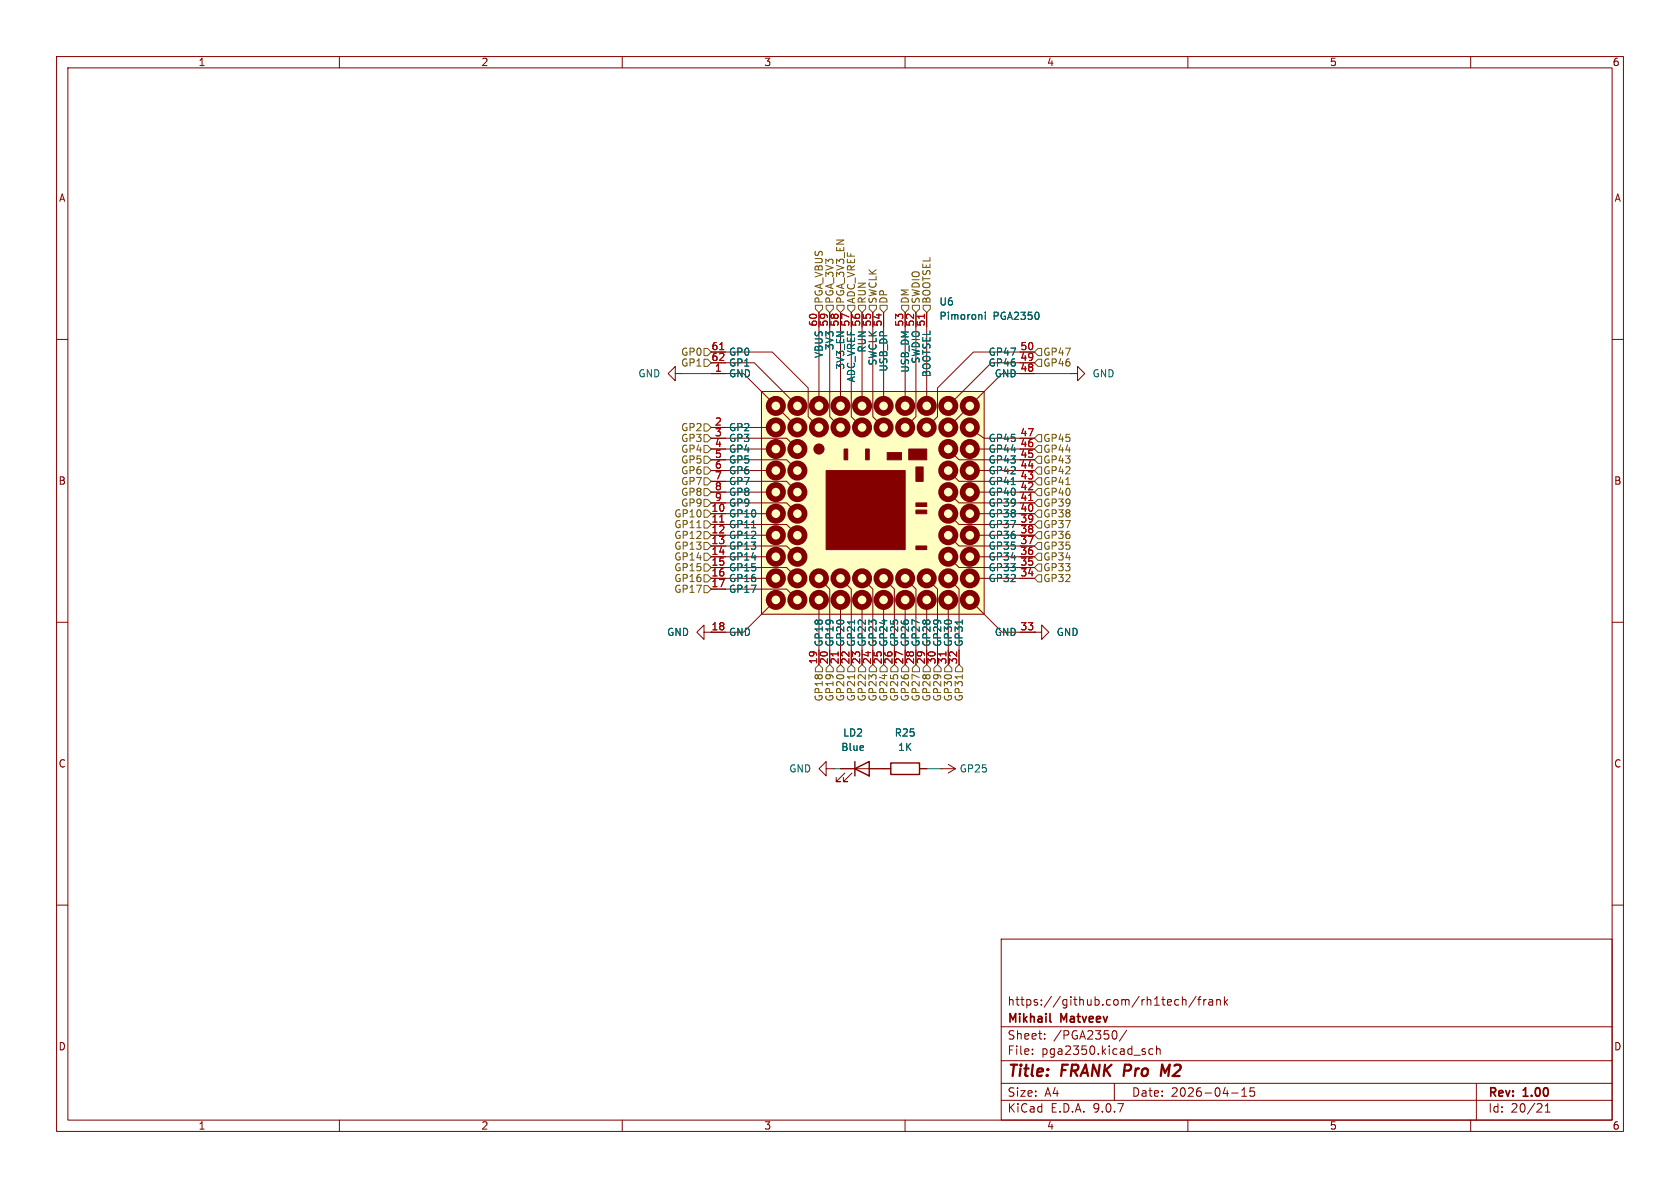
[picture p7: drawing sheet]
(kicad_sch
 (version 20250114)
 (generator "eeschema")
 (generator_version "9.0")
 (paper "A4")
 (title_block
  (title "${NAME} ${MODEL}")
  (date "${DATE}")
  (rev "${VERSION}")
  (company "Mikhail Matveev")
  (comment 1 "https://github.com/rh1tech/frank"))
 (lib_symbols
  (symbol "Device:LED"
   (pin_numbers (hide yes))
   (pin_names
    (offset 1.016) (hide yes)) (exclude_from_sim no) (in_bom yes) (on_board yes)
   (property "Reference" "D" (at 0 2.54 0) (effects (font (size 1.27 1.27))))
   (property "Value" "LED" (at 0 -2.54 0) (effects (font (size 1.27 1.27))))
   (property "Footprint" "" (at 0 0 0) (effects (font (size 1.27 1.27)) (hide yes)))
   (property "Datasheet" "~" (at 0 0 0) (effects (font (size 1.27 1.27)) (hide yes)))
   (property "Description" "Light emitting diode" (at 0 0 0) (effects (font (size 1.27 1.27)) (hide yes)))
   (property "Sim.Pins" "1=K 2=A" (at 0 0 0) (effects (font (size 1.27 1.27)) (hide yes)))
   (symbol "LED_0_1"
    (polyline (pts (xy -3.048 -0.762) (xy -4.572 -2.286) (xy -3.81 -2.286) (xy -4.572 -2.286) (xy -4.572 -1.524)) (stroke (width 0) (type default)) (fill (type none)))
    (polyline (pts (xy -1.778 -0.762) (xy -3.302 -2.286) (xy -2.54 -2.286) (xy -3.302 -2.286) (xy -3.302 -1.524)) (stroke (width 0) (type default)) (fill (type none)))
    (polyline (pts (xy -1.27 0) (xy 1.27 0)) (stroke (width 0) (type default)) (fill (type none)))
    (polyline (pts (xy -1.27 -1.27) (xy -1.27 1.27)) (stroke (width 0.254) (type default)) (fill (type none)))
    (polyline (pts (xy 1.27 -1.27) (xy 1.27 1.27) (xy -1.27 0) (xy 1.27 -1.27)) (stroke (width 0.254) (type default)) (fill (type none))))
   (symbol "LED_1_1"
    (pin passive line (at -3.81 0 0) (length 2.54) (name "K" (effects (font (size 1.27 1.27)))) (number "1" (effects (font (size 1.27 1.27)))))
    (pin passive line (at 3.81 0 180) (length 2.54) (name "A" (effects (font (size 1.27 1.27)))) (number "2" (effects (font (size 1.27 1.27))))))
   (embedded_fonts no))
  (symbol "Device:R"
   (pin_numbers (hide yes))
   (pin_names
    (offset 0)) (exclude_from_sim no) (in_bom yes) (on_board yes)
   (property "Reference" "R" (at 2.032 0 90) (effects (font (size 1.27 1.27))))
   (property "Value" "R" (at 0 0 90) (effects (font (size 1.27 1.27))))
   (property "Footprint" "" (at -1.778 0 90) (effects (font (size 1.27 1.27)) (hide yes)))
   (property "Datasheet" "~" (at 0 0 0) (effects (font (size 1.27 1.27)) (hide yes)))
   (property "Description" "Resistor" (at 0 0 0) (effects (font (size 1.27 1.27)) (hide yes)))
   (symbol "R_0_1"
    (rectangle (start -1.016 -2.54) (end 1.016 2.54) (stroke (width 0.254) (type default)) (fill (type none))))
   (symbol "R_1_1"
    (pin passive line (at 0 3.81 270) (length 1.27) (name "~" (effects (font (size 1.27 1.27)))) (number "1" (effects (font (size 1.27 1.27)))))
    (pin passive line (at 0 -3.81 90) (length 1.27) (name "~" (effects (font (size 1.27 1.27)))) (number "2" (effects (font (size 1.27 1.27))))))
   (embedded_fonts no))
  (symbol "FRANK:PGA2350" (exclude_from_sim no) (in_bom yes) (on_board yes)
   (property "Reference" "U6" (at 40.2433 1.905 0) (effects (font (size 1.27 1.27)) (justify left)))
   (property "Value" "Pimoroni PGA2350" (at 40.2433 -0.635 0) (effects (font (size 1.27 1.27)) (justify left)))
   (property "Footprint" "FRANK:PGA2350" (at 0 0 0) (effects (font (size 1.27 1.27)) (hide yes)))
   (property "Datasheet" "" (at 0 0 0) (effects (font (size 1.27 1.27)) (hide yes)))
   (property "Description" "" (at 0 0 0) (effects (font (size 1.27 1.27)) (hide yes)))
   (symbol "PGA2350_1_1"
    (polyline (pts (xy 2.54 -20.32) (xy 10.16 -20.32)) (stroke (width 0) (type default)) (fill (type none)))
    (polyline (pts (xy 2.54 -22.225) (xy 13.335 -22.225) (xy 14.605 -23.495)) (stroke (width 0) (type default)) (fill (type none)))
    (polyline (pts (xy 2.54 -24.13) (xy 10.16 -24.13)) (stroke (width 0) (type default)) (fill (type none)))
    (polyline (pts (xy 2.54 -26.035) (xy 13.335 -26.035) (xy 14.605 -27.305)) (stroke (width 0) (type default)) (fill (type none)))
    (polyline (pts (xy 2.54 -27.94) (xy 10.16 -27.94)) (stroke (width 0) (type default)) (fill (type none)))
    (polyline (pts (xy 2.54 -29.845) (xy 13.335 -29.845) (xy 14.605 -31.115)) (stroke (width 0) (type default)) (fill (type none)))
    (polyline (pts (xy 2.54 -31.75) (xy 10.16 -31.75)) (stroke (width 0) (type default)) (fill (type none)))
    (polyline (pts (xy 2.54 -33.655) (xy 13.335 -33.655) (xy 14.605 -34.925)) (stroke (width 0) (type default)) (fill (type none)))
    (polyline (pts (xy 2.54 -35.56) (xy 10.16 -35.56)) (stroke (width 0) (type default)) (fill (type none)))
    (polyline (pts (xy 2.54 -37.465) (xy 13.335 -37.465) (xy 14.605 -38.735)) (stroke (width 0) (type default)) (fill (type none)))
    (polyline (pts (xy 2.54 -39.37) (xy 10.16 -39.37)) (stroke (width 0) (type default)) (fill (type none)))
    (polyline (pts (xy 2.54 -41.275) (xy 13.335 -41.275) (xy 14.605 -42.545)) (stroke (width 0) (type default)) (fill (type none)))
    (polyline (pts (xy 2.54 -43.18) (xy 10.16 -43.18)) (stroke (width 0) (type default)) (fill (type none)))
    (polyline (pts (xy 2.54 -45.085) (xy 13.335 -45.085) (xy 14.605 -46.355)) (stroke (width 0) (type default)) (fill (type none)))
    (polyline (pts (xy 2.54 -46.99) (xy 10.16 -46.99)) (stroke (width 0) (type default)) (fill (type none)))
    (polyline (pts (xy 2.54 -48.895) (xy 13.335 -48.895) (xy 14.605 -50.165)) (stroke (width 0) (type default)) (fill (type none)))
    (rectangle (start 8.89 -13.97) (end 48.26 -53.34) (stroke (width 0) (type default)) (fill (type background)))
    (polyline (pts (xy 10.795 -15.875) (xy 5.715 -10.795) (xy 2.54 -10.795)) (stroke (width 0) (type default)) (fill (type none)))
    (polyline (pts (xy 10.795 -51.435) (xy 5.715 -56.515) (xy 2.54 -56.515)) (stroke (width 0) (type default)) (fill (type none)))
    (circle (center 11.43 -16.51) (radius 1.27) (stroke (width 1) (type default)) (fill (type none)))
    (circle (center 11.43 -20.32) (radius 1.27) (stroke (width 1) (type default)) (fill (type none)))
    (circle (center 11.43 -24.13) (radius 1.27) (stroke (width 1) (type default)) (fill (type none)))
    (circle (center 11.43 -27.94) (radius 1.27) (stroke (width 1) (type default)) (fill (type none)))
    (circle (center 11.43 -31.75) (radius 1.27) (stroke (width 1) (type default)) (fill (type none)))
    (circle (center 11.43 -35.56) (radius 1.27) (stroke (width 1) (type default)) (fill (type none)))
    (circle (center 11.43 -39.37) (radius 1.27) (stroke (width 1) (type default)) (fill (type none)))
    (circle (center 11.43 -43.18) (radius 1.27) (stroke (width 1) (type default)) (fill (type none)))
    (circle (center 11.43 -46.99) (radius 1.27) (stroke (width 1) (type default)) (fill (type none)))
    (circle (center 11.43 -50.8) (radius 1.27) (stroke (width 1) (type default)) (fill (type none)))
    (polyline (pts (xy 14.605 -15.875) (xy 7.62 -8.89) (xy 2.54 -8.89)) (stroke (width 0) (type default)) (fill (type none)))
    (polyline (pts (xy 14.605 -19.685) (xy 12.065 -17.145)) (stroke (width 0) (type default)) (fill (type none)))
    (circle (center 15.24 -16.51) (radius 1.27) (stroke (width 1) (type default)) (fill (type none)))
    (circle (center 15.24 -20.32) (radius 1.27) (stroke (width 1) (type default)) (fill (type none)))
    (circle (center 15.24 -24.13) (radius 1.27) (stroke (width 1) (type default)) (fill (type none)))
    (circle (center 15.24 -27.94) (radius 1.27) (stroke (width 1) (type default)) (fill (type none)))
    (circle (center 15.24 -31.75) (radius 1.27) (stroke (width 1) (type default)) (fill (type none)))
    (circle (center 15.24 -35.56) (radius 1.27) (stroke (width 1) (type default)) (fill (type none)))
    (circle (center 15.24 -39.37) (radius 1.27) (stroke (width 1) (type default)) (fill (type none)))
    (circle (center 15.24 -43.18) (radius 1.27) (stroke (width 1) (type default)) (fill (type none)))
    (circle (center 15.24 -46.99) (radius 1.27) (stroke (width 1) (type default)) (fill (type none)))
    (circle (center 15.24 -50.8) (radius 1.27) (stroke (width 1) (type default)) (fill (type none)))
    (polyline (pts (xy 18.415 -19.685) (xy 17.145 -18.415) (xy 17.145 -13.335) (xy 10.795 -6.985) (xy 2.54 -6.985)) (stroke (width 0) (type default)) (fill (type none)))
    (polyline (pts (xy 19.05 -2.54) (xy 19.05 -15.24)) (stroke (width 0) (type default)) (fill (type none)))
    (circle (center 19.05 -16.51) (radius 1.27) (stroke (width 1) (type default)) (fill (type none)))
    (circle (center 19.05 -20.32) (radius 1.27) (stroke (width 1) (type default)) (fill (type none)))
    (circle (center 19.05 -24.13) (radius 0.898) (stroke (width 0) (type default)) (fill (type outline)))
    (circle (center 19.05 -46.99) (radius 1.27) (stroke (width 1) (type default)) (fill (type none)))
    (circle (center 19.05 -50.8) (radius 1.27) (stroke (width 1) (type default)) (fill (type none)))
    (polyline (pts (xy 19.05 -59.69) (xy 19.05 -52.07)) (stroke (width 0) (type default)) (fill (type none)))
    (rectangle (start 20.32 -27.94) (end 34.29 -41.91) (stroke (width 0) (type default)) (fill (type outline)))
    (polyline (pts (xy 20.955 -2.54) (xy 20.955 -18.415) (xy 22.225 -19.685)) (stroke (width 0) (type default)) (fill (type none)))
    (polyline (pts (xy 20.955 -59.69) (xy 20.955 -48.895) (xy 19.685 -47.625)) (stroke (width 0) (type default)) (fill (type none)))
    (polyline (pts (xy 22.86 -2.54) (xy 22.86 -15.24)) (stroke (width 0) (type default)) (fill (type none)))
    (circle (center 22.86 -16.51) (radius 1.27) (stroke (width 1) (type default)) (fill (type none)))
    (circle (center 22.86 -20.32) (radius 1.27) (stroke (width 1) (type default)) (fill (type none)))
    (circle (center 22.86 -46.99) (radius 1.27) (stroke (width 1) (type default)) (fill (type none)))
    (circle (center 22.86 -50.8) (radius 1.27) (stroke (width 1) (type default)) (fill (type none)))
    (polyline (pts (xy 22.86 -59.69) (xy 22.86 -52.07)) (stroke (width 0) (type default)) (fill (type none)))
    (rectangle (start 23.495 -24.13) (end 24.13 -26.035) (stroke (width 0) (type default)) (fill (type outline)))
    (polyline (pts (xy 24.765 -2.54) (xy 24.765 -18.415) (xy 26.035 -19.685)) (stroke (width 0) (type default)) (fill (type none)))
    (polyline (pts (xy 24.765 -59.69) (xy 24.765 -48.895) (xy 23.495 -47.625)) (stroke (width 0) (type default)) (fill (type none)))
    (polyline (pts (xy 26.67 -2.54) (xy 26.67 -15.24)) (stroke (width 0) (type default)) (fill (type none)))
    (circle (center 26.67 -16.51) (radius 1.27) (stroke (width 1) (type default)) (fill (type none)))
    (circle (center 26.67 -20.32) (radius 1.27) (stroke (width 1) (type default)) (fill (type none)))
    (circle (center 26.67 -46.99) (radius 1.27) (stroke (width 1) (type default)) (fill (type none)))
    (circle (center 26.67 -50.8) (radius 1.27) (stroke (width 1) (type default)) (fill (type none)))
    (polyline (pts (xy 26.67 -59.69) (xy 26.67 -52.07)) (stroke (width 0) (type default)) (fill (type none)))
    (rectangle (start 27.305 -24.13) (end 27.94 -26.035) (stroke (width 0) (type default)) (fill (type outline)))
    (polyline (pts (xy 28.575 -2.54) (xy 28.575 -18.415) (xy 29.845 -19.685)) (stroke (width 0) (type default)) (fill (type none)))
    (polyline (pts (xy 28.575 -59.69) (xy 28.575 -48.895) (xy 27.305 -47.625)) (stroke (width 0) (type default)) (fill (type none)))
    (polyline (pts (xy 30.48 -2.54) (xy 30.48 -15.24)) (stroke (width 0) (type default)) (fill (type none)))
    (circle (center 30.48 -16.51) (radius 1.27) (stroke (width 1) (type default)) (fill (type none)))
    (circle (center 30.48 -20.32) (radius 1.27) (stroke (width 1) (type default)) (fill (type none)))
    (circle (center 30.48 -46.99) (radius 1.27) (stroke (width 1) (type default)) (fill (type none)))
    (circle (center 30.48 -50.8) (radius 1.27) (stroke (width 1) (type default)) (fill (type none)))
    (polyline (pts (xy 30.48 -59.69) (xy 30.48 -52.07)) (stroke (width 0) (type default)) (fill (type none)))
    (rectangle (start 31.115 -26.035) (end 33.655 -24.765) (stroke (width 0) (type default)) (fill (type outline)))
    (polyline (pts (xy 32.385 -59.69) (xy 32.385 -48.895) (xy 31.115 -47.625)) (stroke (width 0) (type default)) (fill (type none)))
    (polyline (pts (xy 34.29 -2.54) (xy 34.29 -15.24)) (stroke (width 0) (type default)) (fill (type none)))
    (circle (center 34.29 -16.51) (radius 1.27) (stroke (width 1) (type default)) (fill (type none)))
    (circle (center 34.29 -20.32) (radius 1.27) (stroke (width 1) (type default)) (fill (type none)))
    (circle (center 34.29 -46.99) (radius 1.27) (stroke (width 1) (type default)) (fill (type none)))
    (circle (center 34.29 -50.8) (radius 1.27) (stroke (width 1) (type default)) (fill (type none)))
    (polyline (pts (xy 34.29 -59.69) (xy 34.29 -52.07)) (stroke (width 0) (type default)) (fill (type none)))
    (rectangle (start 34.925 -24.13) (end 38.1 -26.035) (stroke (width 0) (type default)) (fill (type outline)))
    (polyline (pts (xy 36.195 -2.54) (xy 36.195 -18.415) (xy 34.925 -19.685)) (stroke (width 0) (type default)) (fill (type none)))
    (rectangle (start 36.195 -27.305) (end 37.465 -29.845) (stroke (width 0) (type default)) (fill (type outline)))
    (rectangle (start 36.195 -34.29) (end 38.1 -33.655) (stroke (width 0) (type default)) (fill (type outline)))
    (rectangle (start 36.195 -35.56) (end 38.1 -34.925) (stroke (width 0) (type default)) (fill (type outline)))
    (rectangle (start 36.195 -41.91) (end 38.1 -41.275) (stroke (width 0) (type default)) (fill (type outline)))
    (polyline (pts (xy 36.195 -59.69) (xy 36.195 -48.895) (xy 34.925 -47.625)) (stroke (width 0) (type default)) (fill (type none)))
    (polyline (pts (xy 38.1 -2.54) (xy 38.1 -15.24)) (stroke (width 0) (type default)) (fill (type none)))
    (circle (center 38.1 -16.51) (radius 1.27) (stroke (width 1) (type default)) (fill (type none)))
    (circle (center 38.1 -20.32) (radius 1.27) (stroke (width 1) (type default)) (fill (type none)))
    (circle (center 38.1 -46.99) (radius 1.27) (stroke (width 1) (type default)) (fill (type none)))
    (circle (center 38.1 -50.8) (radius 1.27) (stroke (width 1) (type default)) (fill (type none)))
    (polyline (pts (xy 38.1 -59.69) (xy 38.1 -52.07)) (stroke (width 0) (type default)) (fill (type none)))
    (polyline (pts (xy 38.735 -19.685) (xy 40.005 -18.415) (xy 40.005 -13.335) (xy 46.355 -6.985) (xy 54.61 -6.985)) (stroke (width 0) (type default)) (fill (type none)))
    (polyline (pts (xy 40.005 -59.69) (xy 40.005 -48.895) (xy 38.735 -47.625)) (stroke (width 0) (type default)) (fill (type none)))
    (circle (center 41.91 -16.51) (radius 1.27) (stroke (width 1) (type default)) (fill (type none)))
    (circle (center 41.91 -20.32) (radius 1.27) (stroke (width 1) (type default)) (fill (type none)))
    (circle (center 41.91 -24.13) (radius 1.27) (stroke (width 1) (type default)) (fill (type none)))
    (circle (center 41.91 -27.94) (radius 1.27) (stroke (width 1) (type default)) (fill (type none)))
    (circle (center 41.91 -31.75) (radius 1.27) (stroke (width 1) (type default)) (fill (type none)))
    (circle (center 41.91 -35.56) (radius 1.27) (stroke (width 1) (type default)) (fill (type none)))
    (circle (center 41.91 -39.37) (radius 1.27) (stroke (width 1) (type default)) (fill (type none)))
    (circle (center 41.91 -43.18) (radius 1.27) (stroke (width 1) (type default)) (fill (type none)))
    (circle (center 41.91 -46.99) (radius 1.27) (stroke (width 1) (type default)) (fill (type none)))
    (circle (center 41.91 -50.8) (radius 1.27) (stroke (width 1) (type default)) (fill (type none)))
    (polyline (pts (xy 41.91 -59.69) (xy 41.91 -52.07)) (stroke (width 0) (type default)) (fill (type none)))
    (polyline (pts (xy 42.545 -15.875) (xy 49.53 -8.89) (xy 54.61 -8.89)) (stroke (width 0) (type default)) (fill (type none)))
    (polyline (pts (xy 42.545 -19.685) (xy 45.085 -17.145)) (stroke (width 0) (type default)) (fill (type none)))
    (polyline (pts (xy 43.815 -59.69) (xy 43.815 -48.895) (xy 42.545 -47.625)) (stroke (width 0) (type default)) (fill (type none)))
    (circle (center 45.72 -16.51) (radius 1.27) (stroke (width 1) (type default)) (fill (type none)))
    (circle (center 45.72 -20.32) (radius 1.27) (stroke (width 1) (type default)) (fill (type none)))
    (circle (center 45.72 -24.13) (radius 1.27) (stroke (width 1) (type default)) (fill (type none)))
    (circle (center 45.72 -27.94) (radius 1.27) (stroke (width 1) (type default)) (fill (type none)))
    (circle (center 45.72 -31.75) (radius 1.27) (stroke (width 1) (type default)) (fill (type none)))
    (circle (center 45.72 -35.56) (radius 1.27) (stroke (width 1) (type default)) (fill (type none)))
    (circle (center 45.72 -39.37) (radius 1.27) (stroke (width 1) (type default)) (fill (type none)))
    (circle (center 45.72 -43.18) (radius 1.27) (stroke (width 1) (type default)) (fill (type none)))
    (circle (center 45.72 -46.99) (radius 1.27) (stroke (width 1) (type default)) (fill (type none)))
    (circle (center 45.72 -50.8) (radius 1.27) (stroke (width 1) (type default)) (fill (type none)))
    (polyline (pts (xy 46.355 -15.875) (xy 51.435 -10.795) (xy 54.61 -10.795)) (stroke (width 0) (type default)) (fill (type none)))
    (polyline (pts (xy 46.355 -51.435) (xy 51.435 -56.515) (xy 54.61 -56.515)) (stroke (width 0) (type default)) (fill (type none)))
    (polyline (pts (xy 54.61 -22.225) (xy 48.26 -22.225) (xy 46.355 -20.955)) (stroke (width 0) (type default)) (fill (type none)))
    (polyline (pts (xy 54.61 -24.13) (xy 46.99 -24.13)) (stroke (width 0) (type default)) (fill (type none)))
    (polyline (pts (xy 54.61 -26.035) (xy 43.815 -26.035) (xy 42.545 -24.765)) (stroke (width 0) (type default)) (fill (type none)))
    (polyline (pts (xy 54.61 -27.94) (xy 46.99 -27.94)) (stroke (width 0) (type default)) (fill (type none)))
    (polyline (pts (xy 54.61 -29.845) (xy 43.815 -29.845) (xy 42.545 -28.575)) (stroke (width 0) (type default)) (fill (type none)))
    (polyline (pts (xy 54.61 -31.75) (xy 46.99 -31.75)) (stroke (width 0) (type default)) (fill (type none)))
    (polyline (pts (xy 54.61 -33.655) (xy 43.815 -33.655) (xy 42.545 -32.385)) (stroke (width 0) (type default)) (fill (type none)))
    (polyline (pts (xy 54.61 -35.56) (xy 46.99 -35.56)) (stroke (width 0) (type default)) (fill (type none)))
    (polyline (pts (xy 54.61 -37.465) (xy 43.815 -37.465) (xy 42.545 -36.195)) (stroke (width 0) (type default)) (fill (type none)))
    (polyline (pts (xy 54.61 -39.37) (xy 46.99 -39.37)) (stroke (width 0) (type default)) (fill (type none)))
    (polyline (pts (xy 54.61 -41.275) (xy 43.815 -41.275) (xy 42.545 -40.005)) (stroke (width 0) (type default)) (fill (type none)))
    (polyline (pts (xy 54.61 -43.18) (xy 46.99 -43.18)) (stroke (width 0) (type default)) (fill (type none)))
    (polyline (pts (xy 54.61 -45.085) (xy 43.815 -45.085) (xy 42.545 -43.815)) (stroke (width 0) (type default)) (fill (type none)))
    (polyline (pts (xy 54.61 -46.99) (xy 46.99 -46.99)) (stroke (width 0) (type default)) (fill (type none)))
    (pin bidirectional line (at 0 -6.985 0) (length 2.54) (name "GP0" (effects (font (size 1.27 1.27)))) (number "61" (effects (font (size 1.27 1.27)))))
    (pin bidirectional line (at 0 -8.89 0) (length 2.54) (name "GP1" (effects (font (size 1.27 1.27)))) (number "62" (effects (font (size 1.27 1.27)))))
    (pin bidirectional line (at 0 -10.795 0) (length 2.54) (name "GND" (effects (font (size 1.27 1.27)))) (number "1" (effects (font (size 1.27 1.27)))))
    (pin bidirectional line (at 0 -20.32 0) (length 2.54) (name "GP2" (effects (font (size 1.27 1.27)))) (number "2" (effects (font (size 1.27 1.27)))))
    (pin bidirectional line (at 0 -22.225 0) (length 2.54) (name "GP3" (effects (font (size 1.27 1.27)))) (number "3" (effects (font (size 1.27 1.27)))))
    (pin bidirectional line (at 0 -24.13 0) (length 2.54) (name "GP4" (effects (font (size 1.27 1.27)))) (number "4" (effects (font (size 1.27 1.27)))))
    (pin bidirectional line (at 0 -26.035 0) (length 2.54) (name "GP5" (effects (font (size 1.27 1.27)))) (number "5" (effects (font (size 1.27 1.27)))))
    (pin bidirectional line (at 0 -27.94 0) (length 2.54) (name "GP6" (effects (font (size 1.27 1.27)))) (number "6" (effects (font (size 1.27 1.27)))))
    (pin bidirectional line (at 0 -29.845 0) (length 2.54) (name "GP7" (effects (font (size 1.27 1.27)))) (number "7" (effects (font (size 1.27 1.27)))))
    (pin bidirectional line (at 0 -31.75 0) (length 2.54) (name "GP8" (effects (font (size 1.27 1.27)))) (number "8" (effects (font (size 1.27 1.27)))))
    (pin bidirectional line (at 0 -33.655 0) (length 2.54) (name "GP9" (effects (font (size 1.27 1.27)))) (number "9" (effects (font (size 1.27 1.27)))))
    (pin bidirectional line (at 0 -35.56 0) (length 2.54) (name "GP10" (effects (font (size 1.27 1.27)))) (number "10" (effects (font (size 1.27 1.27)))))
    (pin bidirectional line (at 0 -37.465 0) (length 2.54) (name "GP11" (effects (font (size 1.27 1.27)))) (number "11" (effects (font (size 1.27 1.27)))))
    (pin bidirectional line (at 0 -39.37 0) (length 2.54) (name "GP12" (effects (font (size 1.27 1.27)))) (number "12" (effects (font (size 1.27 1.27)))))
    (pin bidirectional line (at 0 -41.275 0) (length 2.54) (name "GP13" (effects (font (size 1.27 1.27)))) (number "13" (effects (font (size 1.27 1.27)))))
    (pin bidirectional line (at 0 -43.18 0) (length 2.54) (name "GP14" (effects (font (size 1.27 1.27)))) (number "14" (effects (font (size 1.27 1.27)))))
    (pin bidirectional line (at 0 -45.085 0) (length 2.54) (name "GP15" (effects (font (size 1.27 1.27)))) (number "15" (effects (font (size 1.27 1.27)))))
    (pin bidirectional line (at 0 -46.99 0) (length 2.54) (name "GP16" (effects (font (size 1.27 1.27)))) (number "16" (effects (font (size 1.27 1.27)))))
    (pin bidirectional line (at 0 -48.895 0) (length 2.54) (name "GP17" (effects (font (size 1.27 1.27)))) (number "17" (effects (font (size 1.27 1.27)))))
    (pin bidirectional line (at 0 -56.515 0) (length 2.54) (name "GND" (effects (font (size 1.27 1.27)))) (number "18" (effects (font (size 1.27 1.27)))))
    (pin bidirectional line (at 19.05 0 270) (length 2.54) (name "VBUS" (effects (font (size 1.27 1.27)))) (number "60" (effects (font (size 1.27 1.27)))))
    (pin bidirectional line (at 19.05 -62.23 90) (length 2.54) (name "GP18" (effects (font (size 1.27 1.27)))) (number "19" (effects (font (size 1.27 1.27)))))
    (pin bidirectional line (at 20.955 0 270) (length 2.54) (name "3V3" (effects (font (size 1.27 1.27)))) (number "59" (effects (font (size 1.27 1.27)))))
    (pin bidirectional line (at 20.955 -62.23 90) (length 2.54) (name "GP19" (effects (font (size 1.27 1.27)))) (number "20" (effects (font (size 1.27 1.27)))))
    (pin bidirectional line (at 22.86 0 270) (length 2.54) (name "3V3_EN" (effects (font (size 1.27 1.27)))) (number "58" (effects (font (size 1.27 1.27)))))
    (pin bidirectional line (at 22.86 -62.23 90) (length 2.54) (name "GP20" (effects (font (size 1.27 1.27)))) (number "21" (effects (font (size 1.27 1.27)))))
    (pin bidirectional line (at 24.765 0 270) (length 2.54) (name "ADC_VREF" (effects (font (size 1.27 1.27)))) (number "57" (effects (font (size 1.27 1.27)))))
    (pin bidirectional line (at 24.765 -62.23 90) (length 2.54) (name "GP21" (effects (font (size 1.27 1.27)))) (number "22" (effects (font (size 1.27 1.27)))))
    (pin bidirectional line (at 26.67 0 270) (length 2.54) (name "RUN" (effects (font (size 1.27 1.27)))) (number "56" (effects (font (size 1.27 1.27)))))
    (pin bidirectional line (at 26.67 -62.23 90) (length 2.54) (name "GP22" (effects (font (size 1.27 1.27)))) (number "23" (effects (font (size 1.27 1.27)))))
    (pin bidirectional line (at 28.575 0 270) (length 2.54) (name "SWCLK" (effects (font (size 1.27 1.27)))) (number "55" (effects (font (size 1.27 1.27)))))
    (pin bidirectional line (at 28.575 -62.23 90) (length 2.54) (name "GP23" (effects (font (size 1.27 1.27)))) (number "24" (effects (font (size 1.27 1.27)))))
    (pin bidirectional line (at 30.48 0 270) (length 2.54) (name "USB_DP" (effects (font (size 1.27 1.27)))) (number "54" (effects (font (size 1.27 1.27)))))
    (pin bidirectional line (at 30.48 -62.23 90) (length 2.54) (name "GP24" (effects (font (size 1.27 1.27)))) (number "25" (effects (font (size 1.27 1.27)))))
    (pin bidirectional line (at 32.385 -62.23 90) (length 2.54) (name "GP25" (effects (font (size 1.27 1.27)))) (number "26" (effects (font (size 1.27 1.27)))))
    (pin bidirectional line (at 34.29 0 270) (length 2.54) (name "USB_DM" (effects (font (size 1.27 1.27)))) (number "53" (effects (font (size 1.27 1.27)))))
    (pin bidirectional line (at 34.29 -62.23 90) (length 2.54) (name "GP26" (effects (font (size 1.27 1.27)))) (number "27" (effects (font (size 1.27 1.27)))))
    (pin bidirectional line (at 36.195 0 270) (length 2.54) (name "SWDIO" (effects (font (size 1.27 1.27)))) (number "52" (effects (font (size 1.27 1.27)))))
    (pin bidirectional line (at 36.195 -62.23 90) (length 2.54) (name "GP27" (effects (font (size 1.27 1.27)))) (number "28" (effects (font (size 1.27 1.27)))))
    (pin bidirectional line (at 38.1 0 270) (length 2.54) (name "BOOTSEL" (effects (font (size 1.27 1.27)))) (number "51" (effects (font (size 1.27 1.27)))))
    (pin bidirectional line (at 38.1 -62.23 90) (length 2.54) (name "GP28" (effects (font (size 1.27 1.27)))) (number "29" (effects (font (size 1.27 1.27)))))
    (pin bidirectional line (at 40.005 -62.23 90) (length 2.54) (name "GP29" (effects (font (size 1.27 1.27)))) (number "30" (effects (font (size 1.27 1.27)))))
    (pin bidirectional line (at 41.91 -62.23 90) (length 2.54) (name "GP30" (effects (font (size 1.27 1.27)))) (number "31" (effects (font (size 1.27 1.27)))))
    (pin bidirectional line (at 43.815 -62.23 90) (length 2.54) (name "GP31" (effects (font (size 1.27 1.27)))) (number "32" (effects (font (size 1.27 1.27)))))
    (pin bidirectional line (at 57.15 -6.985 180) (length 2.54) (name "GP47" (effects (font (size 1.27 1.27)))) (number "50" (effects (font (size 1.27 1.27)))))
    (pin bidirectional line (at 57.15 -8.89 180) (length 2.54) (name "GP46" (effects (font (size 1.27 1.27)))) (number "49" (effects (font (size 1.27 1.27)))))
    (pin bidirectional line (at 57.15 -10.795 180) (length 2.54) (name "GND" (effects (font (size 1.27 1.27)))) (number "48" (effects (font (size 1.27 1.27)))))
    (pin bidirectional line (at 57.15 -22.225 180) (length 2.54) (name "GP45" (effects (font (size 1.27 1.27)))) (number "47" (effects (font (size 1.27 1.27)))))
    (pin bidirectional line (at 57.15 -24.13 180) (length 2.54) (name "GP44" (effects (font (size 1.27 1.27)))) (number "46" (effects (font (size 1.27 1.27)))))
    (pin bidirectional line (at 57.15 -26.035 180) (length 2.54) (name "GP43" (effects (font (size 1.27 1.27)))) (number "45" (effects (font (size 1.27 1.27)))))
    (pin bidirectional line (at 57.15 -27.94 180) (length 2.54) (name "GP42" (effects (font (size 1.27 1.27)))) (number "44" (effects (font (size 1.27 1.27)))))
    (pin bidirectional line (at 57.15 -29.845 180) (length 2.54) (name "GP41" (effects (font (size 1.27 1.27)))) (number "43" (effects (font (size 1.27 1.27)))))
    (pin bidirectional line (at 57.15 -31.75 180) (length 2.54) (name "GP40" (effects (font (size 1.27 1.27)))) (number "42" (effects (font (size 1.27 1.27)))))
    (pin bidirectional line (at 57.15 -33.655 180) (length 2.54) (name "GP39" (effects (font (size 1.27 1.27)))) (number "41" (effects (font (size 1.27 1.27)))))
    (pin bidirectional line (at 57.15 -35.56 180) (length 2.54) (name "GP38" (effects (font (size 1.27 1.27)))) (number "40" (effects (font (size 1.27 1.27)))))
    (pin bidirectional line (at 57.15 -37.465 180) (length 2.54) (name "GP37" (effects (font (size 1.27 1.27)))) (number "39" (effects (font (size 1.27 1.27)))))
    (pin bidirectional line (at 57.15 -39.37 180) (length 2.54) (name "GP36" (effects (font (size 1.27 1.27)))) (number "38" (effects (font (size 1.27 1.27)))))
    (pin bidirectional line (at 57.15 -41.275 180) (length 2.54) (name "GP35" (effects (font (size 1.27 1.27)))) (number "37" (effects (font (size 1.27 1.27)))))
    (pin bidirectional line (at 57.15 -43.18 180) (length 2.54) (name "GP34" (effects (font (size 1.27 1.27)))) (number "36" (effects (font (size 1.27 1.27)))))
    (pin bidirectional line (at 57.15 -45.085 180) (length 2.54) (name "GP33" (effects (font (size 1.27 1.27)))) (number "35" (effects (font (size 1.27 1.27)))))
    (pin bidirectional line (at 57.15 -46.99 180) (length 2.54) (name "GP32" (effects (font (size 1.27 1.27)))) (number "34" (effects (font (size 1.27 1.27)))))
    (pin bidirectional line (at 57.15 -56.515 180) (length 2.54) (name "GND" (effects (font (size 1.27 1.27)))) (number "33" (effects (font (size 1.27 1.27))))))
   (embedded_fonts no))
  (symbol "power:+3V3"
   (power)
   (pin_numbers (hide yes))
   (pin_names
    (offset 0) (hide yes)) (exclude_from_sim no) (in_bom yes) (on_board yes)
   (property "Reference" "#PWR" (at 0 -3.81 0) (effects (font (size 1.27 1.27)) (hide yes)))
   (property "Value" "+3V3" (at 0 3.556 0) (effects (font (size 1.27 1.27))))
   (property "Footprint" "" (at 0 0 0) (effects (font (size 1.27 1.27)) (hide yes)))
   (property "Datasheet" "" (at 0 0 0) (effects (font (size 1.27 1.27)) (hide yes)))
   (property "Description" "Power symbol creates a global label with name \"+3V3\"" (at 0 0 0) (effects (font (size 1.27 1.27)) (hide yes)))
   (symbol "+3V3_0_1"
    (polyline (pts (xy -0.762 1.27) (xy 0 2.54)) (stroke (width 0) (type default)) (fill (type none)))
    (polyline (pts (xy 0 2.54) (xy 0.762 1.27)) (stroke (width 0) (type default)) (fill (type none)))
    (polyline (pts (xy 0 0) (xy 0 2.54)) (stroke (width 0) (type default)) (fill (type none))))
   (symbol "+3V3_1_1"
    (pin power_in line (at 0 0 90) (length 0) (name "~" (effects (font (size 1.27 1.27)))) (number "1" (effects (font (size 1.27 1.27))))))
   (embedded_fonts no))
  (symbol "power:GND"
   (power)
   (pin_numbers (hide yes))
   (pin_names
    (offset 0) (hide yes)) (exclude_from_sim no) (in_bom yes) (on_board yes)
   (property "Reference" "#PWR" (at 0 -6.35 0) (effects (font (size 1.27 1.27)) (hide yes)))
   (property "Value" "GND" (at 0 -3.81 0) (effects (font (size 1.27 1.27))))
   (property "Footprint" "" (at 0 0 0) (effects (font (size 1.27 1.27)) (hide yes)))
   (property "Datasheet" "" (at 0 0 0) (effects (font (size 1.27 1.27)) (hide yes)))
   (property "Description" "Power symbol creates a global label with name \"GND\" , ground" (at 0 0 0) (effects (font (size 1.27 1.27)) (hide yes)))
   (symbol "GND_0_1"
    (polyline (pts (xy 0 0) (xy 0 -1.27) (xy 1.27 -1.27) (xy 0 -2.54) (xy -1.27 -1.27) (xy 0 -1.27)) (stroke (width 0) (type default)) (fill (type none))))
   (symbol "GND_1_1"
    (pin power_in line (at 0 0 270) (length 0) (name "~" (effects (font (size 1.27 1.27)))) (number "1" (effects (font (size 1.27 1.27))))))
   (embedded_fonts no)))
 (wire
  (pts (xy 163.83 135.89) (xy 166.37 135.89))
  (stroke (width 0) (type default)))
 (wire
  (pts (xy 147.32 135.89) (xy 148.59 135.89))
  (stroke (width 0) (type default)))
 (wire
  (pts (xy 125.73 66.04) (xy 120.65 66.04))
  (stroke (width 0) (type default)))
 (wire
  (pts (xy 189.23 66.04) (xy 182.88 66.04))
  (stroke (width 0) (type default)))
 (hierarchical_label "GP32"
  (shape input)
  (at 182.88 102.235 0)
  (effects (font (size 1.27 1.27)) (justify left)))
 (hierarchical_label "GP40"
  (shape input)
  (at 182.88 86.995 0)
  (effects (font (size 1.27 1.27)) (justify left)))
 (hierarchical_label "GP23"
  (shape input)
  (at 154.305 117.475 270)
  (effects (font (size 1.27 1.27)) (justify right)))
 (hierarchical_label "GP36"
  (shape input)
  (at 182.88 94.615 0)
  (effects (font (size 1.27 1.27)) (justify left)))
 (hierarchical_label "GP2"
  (shape input)
  (at 125.73 75.565 180)
  (effects (font (size 1.27 1.27)) (justify right)))
 (hierarchical_label "GP10"
  (shape input)
  (at 125.73 90.805 180)
  (effects (font (size 1.27 1.27)) (justify right)))
 (hierarchical_label "GP45"
  (shape input)
  (at 182.88 77.47 0)
  (effects (font (size 1.27 1.27)) (justify left)))
 (hierarchical_label "GP18"
  (shape input)
  (at 144.78 117.475 270)
  (effects (font (size 1.27 1.27)) (justify right)))
 (hierarchical_label "GP38"
  (shape input)
  (at 182.88 90.805 0)
  (effects (font (size 1.27 1.27)) (justify left)))
 (hierarchical_label "GP6"
  (shape input)
  (at 125.73 83.185 180)
  (effects (font (size 1.27 1.27)) (justify right)))
 (hierarchical_label "GP46"
  (shape input)
  (at 182.88 64.135 0)
  (effects (font (size 1.27 1.27)) (justify left)))
 (hierarchical_label "BOOTSEL"
  (shape input)
  (at 163.83 55.245 90)
  (effects (font (size 1.27 1.27)) (justify left)))
 (hierarchical_label "GP17"
  (shape input)
  (at 125.73 104.14 180)
  (effects (font (size 1.27 1.27)) (justify right)))
 (hierarchical_label "PGA_VBUS"
  (shape input)
  (at 144.78 55.245 90)
  (effects (font (size 1.27 1.27)) (justify left)))
 (hierarchical_label "DP"
  (shape input)
  (at 156.21 55.245 90)
  (effects (font (size 1.27 1.27)) (justify left)))
 (hierarchical_label "GP43"
  (shape input)
  (at 182.88 81.28 0)
  (effects (font (size 1.27 1.27)) (justify left)))
 (hierarchical_label "GP4"
  (shape input)
  (at 125.73 79.375 180)
  (effects (font (size 1.27 1.27)) (justify right)))
 (hierarchical_label "DM"
  (shape input)
  (at 160.02 55.245 90)
  (effects (font (size 1.27 1.27)) (justify left)))
 (hierarchical_label "GP14"
  (shape input)
  (at 125.73 98.425 180)
  (effects (font (size 1.27 1.27)) (justify right)))
 (hierarchical_label "GP31"
  (shape input)
  (at 169.545 117.475 270)
  (effects (font (size 1.27 1.27)) (justify right)))
 (hierarchical_label "SWCLK"
  (shape input)
  (at 154.305 55.245 90)
  (effects (font (size 1.27 1.27)) (justify left)))
 (hierarchical_label "GP1"
  (shape input)
  (at 125.73 64.135 180)
  (effects (font (size 1.27 1.27)) (justify right)))
 (hierarchical_label "GP47"
  (shape input)
  (at 182.88 62.23 0)
  (effects (font (size 1.27 1.27)) (justify left)))
 (hierarchical_label "SWDIO"
  (shape input)
  (at 161.925 55.245 90)
  (effects (font (size 1.27 1.27)) (justify left)))
 (hierarchical_label "GP3"
  (shape input)
  (at 125.73 77.47 180)
  (effects (font (size 1.27 1.27)) (justify right)))
 (hierarchical_label "GP7"
  (shape input)
  (at 125.73 85.09 180)
  (effects (font (size 1.27 1.27)) (justify right)))
 (hierarchical_label "GP29"
  (shape input)
  (at 165.735 117.475 270)
  (effects (font (size 1.27 1.27)) (justify right)))
 (hierarchical_label "GP26"
  (shape input)
  (at 160.02 117.475 270)
  (effects (font (size 1.27 1.27)) (justify right)))
 (hierarchical_label "GP39"
  (shape input)
  (at 182.88 88.9 0)
  (effects (font (size 1.27 1.27)) (justify left)))
 (hierarchical_label "GP13"
  (shape input)
  (at 125.73 96.52 180)
  (effects (font (size 1.27 1.27)) (justify right)))
 (hierarchical_label "GP15"
  (shape input)
  (at 125.73 100.33 180)
  (effects (font (size 1.27 1.27)) (justify right)))
 (hierarchical_label "GP12"
  (shape input)
  (at 125.73 94.615 180)
  (effects (font (size 1.27 1.27)) (justify right)))
 (hierarchical_label "GP9"
  (shape input)
  (at 125.73 88.9 180)
  (effects (font (size 1.27 1.27)) (justify right)))
 (hierarchical_label "GP41"
  (shape input)
  (at 182.88 85.09 0)
  (effects (font (size 1.27 1.27)) (justify left)))
 (hierarchical_label "GP20"
  (shape input)
  (at 148.59 117.475 270)
  (effects (font (size 1.27 1.27)) (justify right)))
 (hierarchical_label "GP8"
  (shape input)
  (at 125.73 86.995 180)
  (effects (font (size 1.27 1.27)) (justify right)))
 (hierarchical_label "PGA_3V3"
  (shape input)
  (at 146.685 55.245 90)
  (effects (font (size 1.27 1.27)) (justify left)))
 (hierarchical_label "GP21"
  (shape input)
  (at 150.495 117.475 270)
  (effects (font (size 1.27 1.27)) (justify right)))
 (hierarchical_label "GP27"
  (shape input)
  (at 161.925 117.475 270)
  (effects (font (size 1.27 1.27)) (justify right)))
 (hierarchical_label "GP34"
  (shape input)
  (at 182.88 98.425 0)
  (effects (font (size 1.27 1.27)) (justify left)))
 (hierarchical_label "ADC_VREF"
  (shape input)
  (at 150.495 55.245 90)
  (effects (font (size 1.27 1.27)) (justify left)))
 (hierarchical_label "GP37"
  (shape input)
  (at 182.88 92.71 0)
  (effects (font (size 1.27 1.27)) (justify left)))
 (hierarchical_label "GP25"
  (shape input)
  (at 158.115 117.475 270)
  (effects (font (size 1.27 1.27)) (justify right)))
 (hierarchical_label "GP22"
  (shape input)
  (at 152.4 117.475 270)
  (effects (font (size 1.27 1.27)) (justify right)))
 (hierarchical_label "GP24"
  (shape input)
  (at 156.21 117.475 270)
  (effects (font (size 1.27 1.27)) (justify right)))
 (hierarchical_label "GP35"
  (shape input)
  (at 182.88 96.52 0)
  (effects (font (size 1.27 1.27)) (justify left)))
 (hierarchical_label "GP42"
  (shape input)
  (at 182.88 83.185 0)
  (effects (font (size 1.27 1.27)) (justify left)))
 (hierarchical_label "GP5"
  (shape input)
  (at 125.73 81.28 180)
  (effects (font (size 1.27 1.27)) (justify right)))
 (hierarchical_label "RUN"
  (shape input)
  (at 152.4 55.245 90)
  (effects (font (size 1.27 1.27)) (justify left)))
 (hierarchical_label "GP16"
  (shape input)
  (at 125.73 102.235 180)
  (effects (font (size 1.27 1.27)) (justify right)))
 (hierarchical_label "GP11"
  (shape input)
  (at 125.73 92.71 180)
  (effects (font (size 1.27 1.27)) (justify right)))
 (hierarchical_label "GP33"
  (shape input)
  (at 182.88 100.33 0)
  (effects (font (size 1.27 1.27)) (justify left)))
 (hierarchical_label "GP19"
  (shape input)
  (at 146.685 117.475 270)
  (effects (font (size 1.27 1.27)) (justify right)))
 (hierarchical_label "GP44"
  (shape input)
  (at 182.88 79.375 0)
  (effects (font (size 1.27 1.27)) (justify left)))
 (hierarchical_label "PGA_3V3_EN"
  (shape input)
  (at 148.59 55.245 90)
  (effects (font (size 1.27 1.27)) (justify left)))
 (hierarchical_label "GP0"
  (shape input)
  (at 125.73 62.23 180)
  (effects (font (size 1.27 1.27)) (justify right)))
 (hierarchical_label "GP30"
  (shape input)
  (at 167.64 117.475 270)
  (effects (font (size 1.27 1.27)) (justify right)))
 (hierarchical_label "GP28"
  (shape input)
  (at 163.83 117.475 270)
  (effects (font (size 1.27 1.27)) (justify right)))
 (symbol
  (lib_id "FRANK:PGA2350")
  (at 125.73 55.245 0)
  (unit 1)
  (exclude_from_sim no)
  (in_bom yes)
  (on_board yes)
  (dnp no)
  (fields_autoplaced yes)
  (property "Reference" "U6" (at 165.9733 53.34 0) (effects (font (size 1.27 1.27)) (justify left)))
  (property "Value" "Pimoroni PGA2350" (at 165.9733 55.88 0) (effects (font (size 1.27 1.27)) (justify left)))
  (property "Footprint" "FRANK:PGA2350" (at 125.73 55.245 0) (effects (font (size 1.27 1.27)) (hide yes)))
  (property "Datasheet" "" (at 125.73 55.245 0) (effects (font (size 1.27 1.27)) (hide yes)))
  (property "Description" "" (at 125.73 55.245 0) (effects (font (size 1.27 1.27)) (hide yes)))
  (pin "62")
  (pin "61")
  (pin "5")
  (pin "53")
  (pin "1")
  (pin "17")
  (pin "50")
  (pin "9")
  (pin "57")
  (pin "11")
  (pin "55")
  (pin "56")
  (pin "6")
  (pin "52")
  (pin "60")
  (pin "51")
  (pin "7")
  (pin "8")
  (pin "59")
  (pin "58")
  (pin "54")
  (pin "23")
  (pin "16")
  (pin "20")
  (pin "25")
  (pin "26")
  (pin "13")
  (pin "19")
  (pin "24")
  (pin "22")
  (pin "14")
  (pin "10")
  (pin "12")
  (pin "15")
  (pin "18")
  (pin "21")
  (pin "2")
  (pin "3")
  (pin "46")
  (pin "42")
  (pin "37")
  (pin "32")
  (pin "35")
  (pin "48")
  (pin "47")
  (pin "43")
  (pin "4")
  (pin "40")
  (pin "38")
  (pin "31")
  (pin "41")
  (pin "44")
  (pin "45")
  (pin "39")
  (pin "34")
  (pin "27")
  (pin "49")
  (pin "30")
  (pin "29")
  (pin "28")
  (pin "36")
  (pin "33"))
 (symbol
  (lib_id "power:GND")
  (at 182.88 111.76 90)
  (unit 1)
  (exclude_from_sim no)
  (in_bom yes)
  (on_board yes)
  (dnp no)
  (fields_autoplaced yes)
  (property "Reference" "#PWR078" (at 189.23 111.76 0) (effects (font (size 1.27 1.27)) (hide yes)))
  (property "Value" "GND" (at 186.69 111.7599 90) (effects (font (size 1.27 1.27)) (justify right)))
  (property "Footprint" "" (at 182.88 111.76 0) (effects (font (size 1.27 1.27)) (hide yes)))
  (property "Datasheet" "" (at 182.88 111.76 0) (effects (font (size 1.27 1.27)) (hide yes)))
  (property "Description" "Power symbol creates a global label with name \"GND\" , ground" (at 182.88 111.76 0) (effects (font (size 1.27 1.27)) (hide yes)))
  (pin "1"))
 (symbol
  (lib_id "Device:R")
  (at 160.02 135.89 90)
  (unit 1)
  (exclude_from_sim no)
  (in_bom yes)
  (on_board yes)
  (dnp no)
  (fields_autoplaced yes)
  (property "Reference" "R25" (at 160.02 129.54 90) (effects (font (size 1.27 1.27))))
  (property "Value" "1K" (at 160.02 132.08 90) (effects (font (size 1.27 1.27))))
  (property "Footprint" "FRANK:R_0805_2012Metric" (at 160.02 137.668 90) (effects (font (size 1.27 1.27)) (hide yes)))
  (property "Datasheet" "~" (at 160.02 135.89 0) (effects (font (size 1.27 1.27)) (hide yes)))
  (property "Description" "Resistor" (at 160.02 135.89 0) (effects (font (size 1.27 1.27)) (hide yes)))
  (property "AliExpress" "https://www.vishay.com/docs/28952/mcs0402at-mct0603at-mcu0805at-mca1206at.pdf" (at 160.02 135.89 0) (effects (font (size 1.27 1.27)) (hide yes)))
  (property "Sim.Device" "" (at 160.02 135.89 0) (effects (font (size 1.27 1.27))))
  (property "Height" "" (at 160.02 135.89 0) (effects (font (size 1.27 1.27))))
  (property "MANUFACTURER" "" (at 160.02 135.89 0) (effects (font (size 1.27 1.27))))
  (property "MAXIMUM_PACKAGE_HEIGHT" "" (at 160.02 135.89 0) (effects (font (size 1.27 1.27))))
  (property "Manufacturer_Name" "" (at 160.02 135.89 0) (effects (font (size 1.27 1.27))))
  (property "Manufacturer_Part_Number" "" (at 160.02 135.89 0) (effects (font (size 1.27 1.27))))
  (property "Mouser Part Number" "" (at 160.02 135.89 0) (effects (font (size 1.27 1.27))))
  (property "Mouser Price/Stock" "" (at 160.02 135.89 0) (effects (font (size 1.27 1.27))))
  (property "PARTREV" "" (at 160.02 135.89 0) (effects (font (size 1.27 1.27))))
  (property "STANDARD" "" (at 160.02 135.89 0) (effects (font (size 1.27 1.27))))
  (pin "1")
  (pin "2"))
 (symbol
  (lib_id "power:GND")
  (at 120.65 66.04 270)
  (unit 1)
  (exclude_from_sim no)
  (in_bom yes)
  (on_board yes)
  (dnp no)
  (property "Reference" "#PWR067" (at 114.3 66.04 0) (effects (font (size 1.27 1.27)) (hide yes)))
  (property "Value" "GND" (at 116.84 66.0399 90) (effects (font (size 1.27 1.27)) (justify right)))
  (property "Footprint" "" (at 120.65 66.04 0) (effects (font (size 1.27 1.27)) (hide yes)))
  (property "Datasheet" "" (at 120.65 66.04 0) (effects (font (size 1.27 1.27)) (hide yes)))
  (property "Description" "Power symbol creates a global label with name \"GND\" , ground" (at 120.65 66.04 0) (effects (font (size 1.27 1.27)) (hide yes)))
  (pin "1"))
 (symbol
  (lib_id "power:GND")
  (at 147.32 135.89 270)
  (unit 1)
  (exclude_from_sim no)
  (in_bom yes)
  (on_board yes)
  (dnp no)
  (fields_autoplaced yes)
  (property "Reference" "#PWR074" (at 140.97 135.89 0) (effects (font (size 1.27 1.27)) (hide yes)))
  (property "Value" "GND" (at 143.51 135.8899 90) (effects (font (size 1.27 1.27)) (justify right)))
  (property "Footprint" "" (at 147.32 135.89 0) (effects (font (size 1.27 1.27)) (hide yes)))
  (property "Datasheet" "" (at 147.32 135.89 0) (effects (font (size 1.27 1.27)) (hide yes)))
  (property "Description" "Power symbol creates a global label with name \"GND\" , ground" (at 147.32 135.89 0) (effects (font (size 1.27 1.27)) (hide yes)))
  (pin "1"))
 (symbol
  (lib_id "power:+3V3")
  (at 166.37 135.89 270)
  (unit 1)
  (exclude_from_sim no)
  (in_bom yes)
  (on_board yes)
  (dnp no)
  (fields_autoplaced yes)
  (property "Reference" "#PWR075" (at 162.56 135.89 0) (effects (font (size 1.27 1.27)) (hide yes)))
  (property "Value" "GP25" (at 169.545 135.8899 90) (effects (font (size 1.27 1.27)) (justify left)))
  (property "Footprint" "" (at 166.37 135.89 0) (effects (font (size 1.27 1.27)) (hide yes)))
  (property "Datasheet" "" (at 166.37 135.89 0) (effects (font (size 1.27 1.27)) (hide yes)))
  (property "Description" "Power symbol creates a global label with name \"+3V3\"" (at 166.37 135.89 0) (effects (font (size 1.27 1.27)) (hide yes)))
  (pin "1"))
 (symbol
  (lib_id "Device:LED")
  (at 152.4 135.89 0)
  (unit 1)
  (exclude_from_sim no)
  (in_bom yes)
  (on_board yes)
  (dnp no)
  (fields_autoplaced yes)
  (property "Reference" "LD2" (at 150.8125 129.54 0) (effects (font (size 1.27 1.27))))
  (property "Value" "Blue" (at 150.8125 132.08 0) (effects (font (size 1.27 1.27))))
  (property "Footprint" "FRANK:LED (0805)" (at 152.4 135.89 0) (effects (font (size 1.27 1.27)) (hide yes)))
  (property "Datasheet" "~" (at 152.4 135.89 0) (effects (font (size 1.27 1.27)) (hide yes)))
  (property "Description" "Light emitting diode" (at 152.4 135.89 0) (effects (font (size 1.27 1.27)) (hide yes)))
  (property "AliExpress" "https://www.aliexpress.com/item/1005007252088951.html" (at 152.4 135.89 0) (effects (font (size 1.27 1.27)) (hide yes)))
  (property "Sim.Pins" "1=K 2=A" (at 152.4 135.89 0) (effects (font (size 1.27 1.27)) (hide yes)))
  (property "Sim.Device" "" (at 152.4 135.89 0) (effects (font (size 1.27 1.27))))
  (property "Height" "" (at 152.4 135.89 0) (effects (font (size 1.27 1.27))))
  (property "MANUFACTURER" "" (at 152.4 135.89 0) (effects (font (size 1.27 1.27))))
  (property "MAXIMUM_PACKAGE_HEIGHT" "" (at 152.4 135.89 0) (effects (font (size 1.27 1.27))))
  (property "Manufacturer_Name" "" (at 152.4 135.89 0) (effects (font (size 1.27 1.27))))
  (property "Manufacturer_Part_Number" "" (at 152.4 135.89 0) (effects (font (size 1.27 1.27))))
  (property "Mouser Part Number" "" (at 152.4 135.89 0) (effects (font (size 1.27 1.27))))
  (property "Mouser Price/Stock" "" (at 152.4 135.89 0) (effects (font (size 1.27 1.27))))
  (property "PARTREV" "" (at 152.4 135.89 0) (effects (font (size 1.27 1.27))))
  (property "STANDARD" "" (at 152.4 135.89 0) (effects (font (size 1.27 1.27))))
  (pin "1")
  (pin "2"))
 (symbol
  (lib_id "power:GND")
  (at 125.73 111.76 270)
  (unit 1)
  (exclude_from_sim no)
  (in_bom yes)
  (on_board yes)
  (dnp no)
  (fields_autoplaced yes)
  (property "Reference" "#PWR073" (at 119.38 111.76 0) (effects (font (size 1.27 1.27)) (hide yes)))
  (property "Value" "GND" (at 121.92 111.7599 90) (effects (font (size 1.27 1.27)) (justify right)))
  (property "Footprint" "" (at 125.73 111.76 0) (effects (font (size 1.27 1.27)) (hide yes)))
  (property "Datasheet" "" (at 125.73 111.76 0) (effects (font (size 1.27 1.27)) (hide yes)))
  (property "Description" "Power symbol creates a global label with name \"GND\" , ground" (at 125.73 111.76 0) (effects (font (size 1.27 1.27)) (hide yes)))
  (pin "1"))
 (symbol
  (lib_id "power:GND")
  (at 189.23 66.04 90)
  (unit 1)
  (exclude_from_sim no)
  (in_bom yes)
  (on_board yes)
  (dnp no)
  (property "Reference" "#PWR083" (at 195.58 66.04 0) (effects (font (size 1.27 1.27)) (hide yes)))
  (property "Value" "GND" (at 193.04 66.0401 90) (effects (font (size 1.27 1.27)) (justify right)))
  (property "Footprint" "" (at 189.23 66.04 0) (effects (font (size 1.27 1.27)) (hide yes)))
  (property "Datasheet" "" (at 189.23 66.04 0) (effects (font (size 1.27 1.27)) (hide yes)))
  (property "Description" "Power symbol creates a global label with name \"GND\" , ground" (at 189.23 66.04 0) (effects (font (size 1.27 1.27)) (hide yes)))
  (pin "1")))
